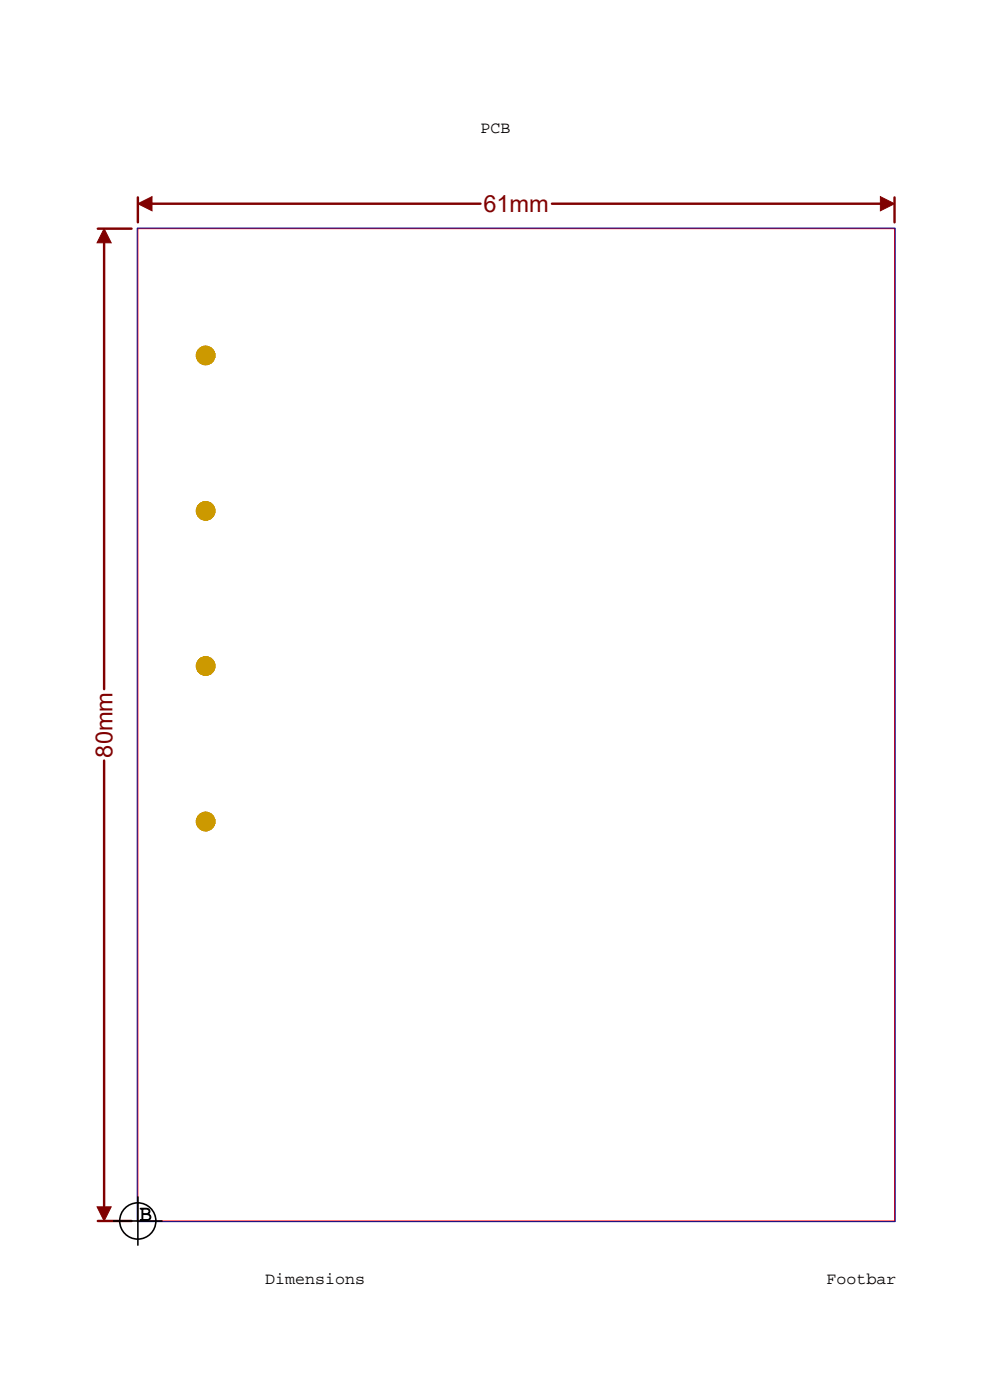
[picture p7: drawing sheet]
<svg xmlns="http://www.w3.org/2000/svg" width="210mm" height="297mm" viewBox="0 0 210 297" stroke-linecap="round" stroke-linejoin="round" font-family="sans-serif">
<!-- layer: 7 -->
<g fill="#800000" stroke="#800000" stroke-width=".21">
<path d="M186.7 41.7l3 1.5-3 1.5z" fill-rule="evenodd"/>
<path d="M29.2 43.2l3-1.5v3z" fill-rule="evenodd"/>
<path d="M20.6 256h3l-1.5 3z" fill-rule="evenodd"/>
<path d="M22.1 48.5l1.5 3h-3z" fill-rule="evenodd"/>
</g>
<path d="M20.7 48.5h7.2M22.1 50v96.2M29.2 41.9v5.3M30.7 43.2h71.2M117.1 43.2h71.1M189.7 41.9v5.3M22.1 161.3v96.2M20.7 259h7.2" fill="none" stroke="#800000" stroke-width=".51"/>
<path d="M29.2 48.5h160.5v210.5h-160.5z" fill="none" stroke="#f00" stroke-width=".21"/>
<path d="M29.1 48.4h160.8v210.8h-160.8z" fill="none" stroke="#000080" stroke-width=".21"/>
<g fill="#c90" stroke="#c90" stroke-width=".21">
<circle cx="43.6" cy="75.4" r="1.97"/>
<circle cx="43.6" cy="174.3" r="1.98"/>
<circle cx="43.6" cy="108.4" r="1.97"/>
<circle cx="43.6" cy="141.3" r="1.98"/>
</g>
<g fill="none" stroke="#000" stroke-width=".34">
<path d="M24.1 259h10.3M29.2 253.9v10.2"/>
<circle cx="29.2" cy="259" r="3.8"/>
</g>
<g font-size="5" fill="#800000">
<text x="102.5" y="45">61mm</text>
<text x="23.9" y="160.7" transform="rotate(-90 23.9 160.7)">80mm</text>
</g>
<text font-size="4.5" x="29.5" y="258.9">B</text>
<g font-size="3.5">
<text x="102" y="28.2">PCB</text>
<text x="56.3" y="272.3">Dimensions</text>
<text x="175.3" y="272.3">Footbar</text>
</g>
</svg>
